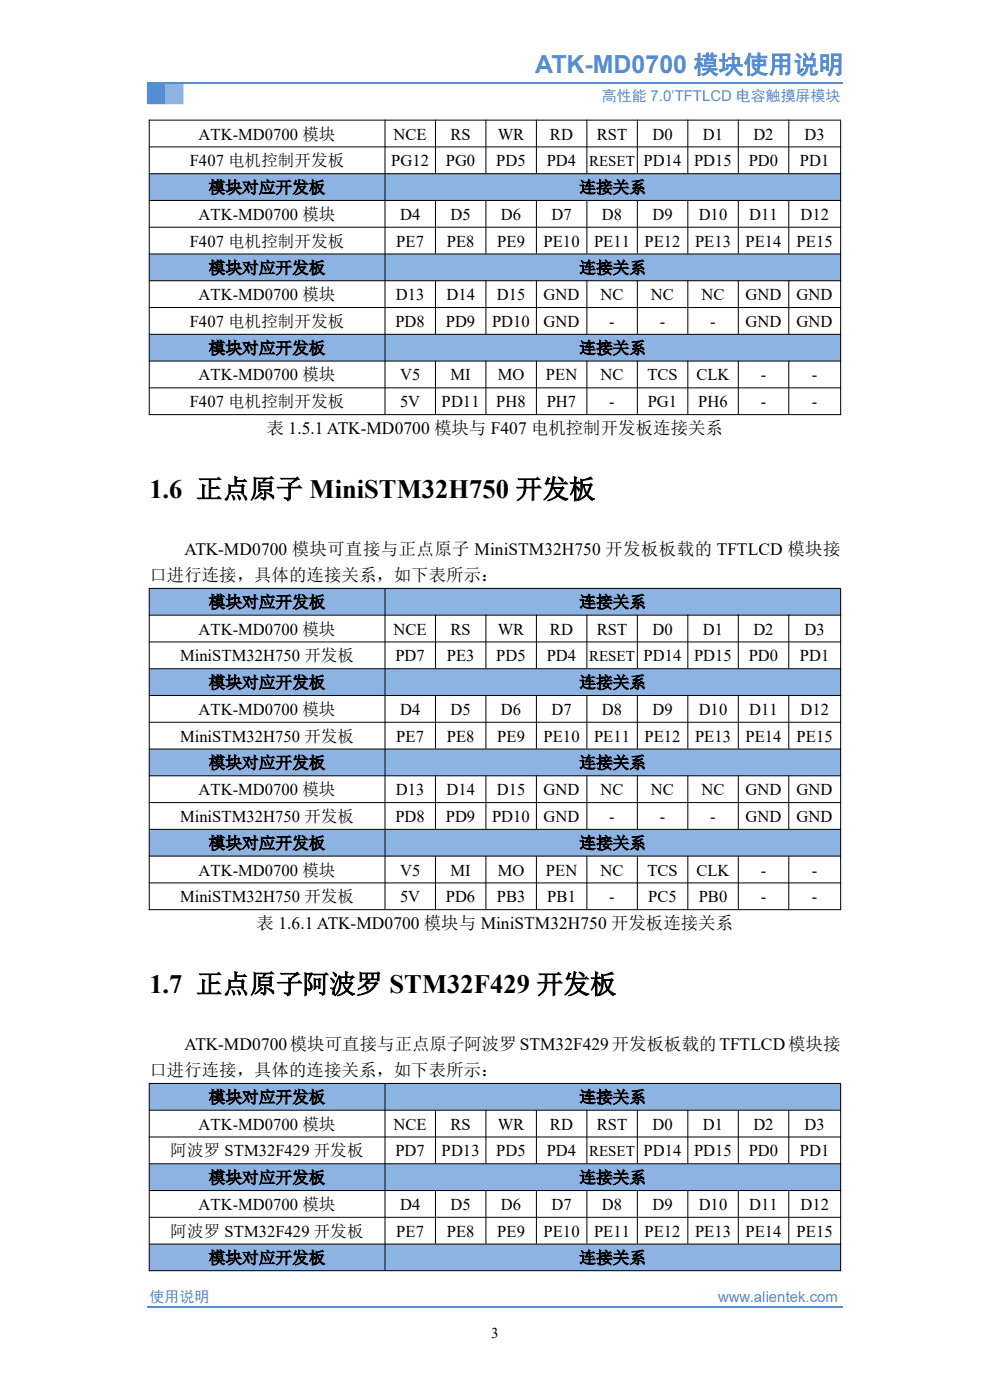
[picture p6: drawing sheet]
<svg xmlns="http://www.w3.org/2000/svg" width="210mm" height="297mm" viewBox="0 0 210 297" stroke-linecap="round" stroke-linejoin="round" font-family="sans-serif">
<path d="M31.3 17.9h3.7v4.1h-3.7z" fill-rule="evenodd" fill="#548dd4"/>
<path d="M31.2 17.7h3.9v4.4h-3.9zM31.3 18l.1-.1v4.1l-.1-.2h3.7l-.1 .2v-4.1l.1 .1z" fill="#548dd4"/>
<path d="M35.1 17.9h3.7v4.1h-3.7z" fill-rule="evenodd" fill="#8db3e2"/>
<path d="M35 17.7h3.9v4.4h-3.9zM35.1 18l.1-.1v4.1l-.1-.2h3.7l-.1 .2v-4.1l.1 .1z" fill="#8db3e2"/>
<path d="M31.3 17.7h147.5M31.2 277.3h147.5" fill="none" stroke="#548dd4" stroke-width=".35"/>
<g fill="#8db3e2">
<path d="M31.7 36.9h49.9v5.6h-49.9z" fill-rule="evenodd"/>
<path d="M81.7 36.9h96.6v5.6h-96.6z" fill-rule="evenodd"/>
<path d="M31.7 53.9h49.9v5.6h-49.9z" fill-rule="evenodd"/>
<path d="M81.7 53.9h96.6v5.6h-96.6z" fill-rule="evenodd"/>
<path d="M31.7 71h49.9v5.6h-49.9z" fill-rule="evenodd"/>
<path d="M81.7 71h96.6v5.6h-96.6z" fill-rule="evenodd"/>
</g>
<g fill="none" stroke="#000" stroke-width=".21">
<path d="M31.6 25.5h146.8M31.6 31.2h146.8M31.6 36.8h146.8M31.7 25.4v62.6M81.7 25.4v62.5M92.4 25.4v11.4M103.1 25.4v11.4M113.8 25.4v11.4M124.5 25.4v11.4M135.2 25.4v11.4M145.9 25.4v11.4M156.6 25.4v11.4"/>
<path d="M167.3 25.4v11.4M178.3 25.6v62.4M31.6 42.5h146.8M31.6 48.2h146.8M31.6 53.9h146.8M31.6 59.6h146.8M92.4 42.4v11.4M92.4 59.5v11.3M103.1 42.4v11.4M103.1 59.5v11.3M113.8 42.4v11.4M113.8 59.5v11.3"/>
<path d="M124.5 42.4v11.4M124.5 59.5v11.3M135.2 42.4v11.4M135.2 59.5v11.3M145.9 42.4v11.4M145.9 59.5v11.3M156.6 42.4v11.4M156.6 59.5v11.3M167.3 42.4v11.4M167.3 59.5v11.3M31.6 65.2h146.8M31.6 70.9h146.8"/>
<path d="M31.6 76.6h146.8M92.4 76.5v11.4M103.1 76.5v11.4M113.8 76.5v11.4M124.5 76.5v11.4M135.2 76.5v11.4M145.9 76.5v11.4M156.6 76.5v11.4M167.3 76.5v11.4M31.6 82.3h146.8M31.6 88h146.8"/>
</g>
<g fill="#8db3e2">
<path d="M31.7 124.9h49.9v5.6h-49.9z" fill-rule="evenodd"/>
<path d="M81.7 124.9h96.6v5.6h-96.6z" fill-rule="evenodd"/>
<path d="M31.7 141.9h49.9v5.6h-49.9z" fill-rule="evenodd"/>
<path d="M81.7 141.9h96.6v5.6h-96.6z" fill-rule="evenodd"/>
<path d="M31.7 159h49.9v5.6h-49.9z" fill-rule="evenodd"/>
<path d="M81.7 159h96.6v5.6h-96.6z" fill-rule="evenodd"/>
<path d="M31.7 176h49.9v5.6h-49.9z" fill-rule="evenodd"/>
<path d="M81.7 176h96.6v5.6h-96.6z" fill-rule="evenodd"/>
</g>
<g fill="none" stroke="#000" stroke-width=".21">
<path d="M31.6 124.8h146.8M31.6 130.5h146.8M31.6 136.2h146.8M31.7 124.7v68.4M81.7 124.7v68.2M92.4 130.4v11.4M103.1 130.4v11.4M113.8 130.4v11.4M124.5 130.4v11.4M135.2 130.4v11.4M145.9 130.4v11.4M156.6 130.4v11.4"/>
<path d="M167.3 130.4v11.4M178.3 124.9v68.2M31.6 141.9h146.8M31.6 147.5h146.8M31.6 153.2h146.8M31.6 158.9h146.8M92.4 147.5v11.3M103.1 147.5v11.3M113.8 147.5v11.3M124.5 147.5v11.3M135.2 147.5v11.3M145.9 147.5v11.3"/>
<path d="M156.6 147.5v11.3M167.3 147.5v11.3M31.6 164.6h146.8M31.6 170.3h146.8M31.6 175.9h146.8M92.4 164.5v11.4M103.1 164.5v11.4M113.8 164.5v11.4M124.5 164.5v11.4M135.2 164.5v11.4M145.9 164.5v11.4M156.6 164.5v11.4"/>
<path d="M167.3 164.5v11.4M31.6 181.6h146.8M31.6 187.3h146.8M31.6 193h146.8M92.4 181.5v11.4M103.1 181.5v11.4M113.8 181.5v11.4M124.5 181.5v11.4M135.2 181.5v11.4M145.9 181.5v11.4M156.6 181.5v11.4M167.3 181.5v11.4"/>
</g>
<g fill="#8db3e2">
<path d="M31.7 229.9h49.9v5.6h-49.9z" fill-rule="evenodd"/>
<path d="M81.7 229.9h96.6v5.6h-96.6z" fill-rule="evenodd"/>
<path d="M31.7 246.9h49.9v5.6h-49.9z" fill-rule="evenodd"/>
<path d="M81.7 246.9h96.6v5.6h-96.6z" fill-rule="evenodd"/>
<path d="M31.7 264h49.9v5.6h-49.9z" fill-rule="evenodd"/>
<path d="M81.7 264h96.6v5.6h-96.6z" fill-rule="evenodd"/>
</g>
<g fill="none" stroke="#000" stroke-width=".21">
<path d="M31.6 229.8h146.8M31.6 235.5h146.8M31.7 229.8v39.9M81.7 229.8v39.7M92.4 235.4v11.4M103.1 235.4v11.4M113.8 235.4v11.4M124.5 235.4v11.4M135.2 235.4v11.4M145.9 235.4v11.4M156.6 235.4v11.4M167.3 235.4v11.4"/>
<path d="M178.3 229.9v39.8M31.6 241.2h146.8M31.6 246.9h146.8M31.6 252.6h146.8M31.6 258.2h146.8M92.4 252.5v11.3M103.1 252.5v11.3M113.8 252.5v11.3M124.5 252.5v11.3M135.2 252.5v11.3M145.9 252.5v11.3M156.6 252.5v11.3"/>
<path d="M167.3 252.5v11.3M31.6 263.9h146.8M31.6 269.6h146.8"/>
</g>
<g font-size="5.6">
<text x="31.7" y="105.7">1.6 正点原子 MiniSTM32H750 开发板</text>
<text x="31.7" y="210.7">1.7 正点原子阿波罗 STM32F429 开发板</text>
</g>
<text font-size="5.3" fill="#548dd4" x="113.5" y="15.6">ATK-MD0700 模块使用说明</text>
<g font-size="3.7">
<text x="56.6" y="92.1">表 1.5.1 ATK-MD0700 模块与 F407 电机控制开发板连接关系</text>
<text x="39.1" y="117.8">ATK-MD0700 模块可直接与正点原子 MiniSTM32H750 开发板板载的 TFTLCD 模块接</text>
<text x="31.7" y="123.3">口进行连接，具体的连接关系，如下表所示：</text>
<text x="54.4" y="197.2">表 1.6.1 ATK-MD0700 模块与 MiniSTM32H750 开发板连接关系</text>
<text x="39.1" y="222.8">ATK-MD0700模块可直接与正点原子阿波罗 STM32F429开发板板载的 TFTLCD 模块接</text>
<text x="31.7" y="228.3">口进行连接，具体的连接关系，如下表所示：</text>
</g>
<g font-size="3.5">
<text x="42.1" y="29.6">ATK-MD0700 模块</text>
<text x="83.5" y="29.6">NCE</text>
<text x="95.5" y="29.6">RS</text>
<text x="105.6" y="29.6">WR</text>
<text x="116.7" y="29.6">RD</text>
<text x="126.6" y="29.6">RST</text>
<text x="138.4" y="29.6">D0</text>
<text x="149.1" y="29.6">D1</text>
<text x="159.8" y="29.6">D2</text>
<text x="170.7" y="29.6">D3</text>
<text x="40.3" y="35.3">F407 电机控制开发板</text>
<text x="83" y="35.3">PG12</text>
<text x="94.6" y="35.3">PG0</text>
<text x="105.3" y="35.3">PD5</text>
<text x="116" y="35.3">PD4</text>
<text x="136.5" y="35.3">PD14</text>
<text x="147.2" y="35.3">PD15</text>
<text x="158.8" y="35.3">PD0</text>
<text x="169.7" y="35.3">PD1</text>
<text x="44.3" y="41">模块对应开发板</text>
<text x="122.9" y="41">连接关系</text>
<text x="42.1" y="46.6">ATK-MD0700 模块</text>
<text x="84.9" y="46.6">D4</text>
<text x="95.5" y="46.6">D5</text>
<text x="106.3" y="46.6">D6</text>
<text x="117" y="46.6">D7</text>
<text x="127.7" y="46.6">D8</text>
<text x="138.4" y="46.6">D9</text>
<text x="148.2" y="46.6">D10</text>
<text x="158.9" y="46.6">D11</text>
<text x="169.8" y="46.6">D12</text>
<text x="40.3" y="52.3">F407 电机控制开发板</text>
<text x="84.1" y="52.3">PE7</text>
<text x="94.8" y="52.3">PE8</text>
<text x="105.5" y="52.3">PE9</text>
<text x="115.3" y="52.3">PE10</text>
<text x="126" y="52.3">PE11</text>
<text x="136.7" y="52.3">PE12</text>
<text x="147.4" y="52.3">PE13</text>
<text x="158.2" y="52.3">PE14</text>
<text x="169" y="52.3">PE15</text>
<text x="44.3" y="58">模块对应开发板</text>
<text x="122.9" y="58">连接关系</text>
<text x="42.1" y="63.7">ATK-MD0700 模块</text>
<text x="84" y="63.7">D13</text>
<text x="94.7" y="63.7">D14</text>
<text x="105.4" y="63.7">D15</text>
<text x="115.3" y="63.7">GND</text>
<text x="127.4" y="63.7">NC</text>
<text x="138.1" y="63.7">NC</text>
<text x="148.8" y="63.7">NC</text>
<text x="158.2" y="63.7">GND</text>
<text x="169" y="63.7">GND</text>
<text x="40.3" y="69.4">F407 电机控制开发板</text>
<text x="83.9" y="69.4">PD8</text>
<text x="94.6" y="69.4">PD9</text>
<text x="104.4" y="69.4">PD10</text>
<text x="115.3" y="69.4">GND</text>
<text x="129.2" y="69.4">-</text>
<text x="140" y="69.4">-</text>
<text x="150.7" y="69.4">-</text>
<text x="158.2" y="69.4">GND</text>
<text x="169" y="69.4">GND</text>
<text x="44.3" y="75">模块对应开发板</text>
<text x="122.9" y="75">连接关系</text>
<text x="42.1" y="80.7">ATK-MD0700 模块</text>
<text x="84.9" y="80.7">V5</text>
<text x="95.5" y="80.7">MI</text>
<text x="105.6" y="80.7">MO</text>
<text x="115.8" y="80.7">PEN</text>
<text x="127.4" y="80.7">NC</text>
<text x="137.3" y="80.7">TCS</text>
<text x="147.7" y="80.7">CLK</text>
<text x="161.4" y="80.7">-</text>
<text x="172.2" y="80.7">-</text>
<text x="40.3" y="86.4">F407 电机控制开发板</text>
<text x="84.9" y="86.4">5V</text>
<text x="93.7" y="86.4">PD11</text>
<text x="105.3" y="86.4">PH8</text>
<text x="116" y="86.4">PH7</text>
<text x="129.2" y="86.4">-</text>
<text x="137.4" y="86.4">PG1</text>
<text x="148.1" y="86.4">PH6</text>
<text x="161.4" y="86.4">-</text>
<text x="172.2" y="86.4">-</text>
<text x="44.3" y="128.9">模块对应开发板</text>
<text x="122.9" y="128.9">连接关系</text>
<text x="42.1" y="134.6">ATK-MD0700 模块</text>
<text x="83.5" y="134.6">NCE</text>
<text x="95.5" y="134.6">RS</text>
<text x="105.6" y="134.6">WR</text>
<text x="116.7" y="134.6">RD</text>
<text x="126.6" y="134.6">RST</text>
<text x="138.4" y="134.6">D0</text>
<text x="149.1" y="134.6">D1</text>
<text x="159.8" y="134.6">D2</text>
<text x="170.7" y="134.6">D3</text>
<text x="38.2" y="140.3">MiniSTM32H750 开发板</text>
<text x="83.9" y="140.3">PD7</text>
<text x="94.8" y="140.3">PE3</text>
<text x="105.3" y="140.3">PD5</text>
<text x="116" y="140.3">PD4</text>
<text x="136.5" y="140.3">PD14</text>
<text x="147.2" y="140.3">PD15</text>
<text x="158.8" y="140.3">PD0</text>
<text x="169.7" y="140.3">PD1</text>
<text x="44.3" y="146">模块对应开发板</text>
<text x="122.9" y="146">连接关系</text>
<text x="42.1" y="151.7">ATK-MD0700 模块</text>
<text x="84.9" y="151.7">D4</text>
<text x="95.5" y="151.7">D5</text>
<text x="106.3" y="151.7">D6</text>
<text x="117" y="151.7">D7</text>
<text x="127.7" y="151.7">D8</text>
<text x="138.4" y="151.7">D9</text>
<text x="148.2" y="151.7">D10</text>
<text x="158.9" y="151.7">D11</text>
<text x="169.8" y="151.7">D12</text>
<text x="38.2" y="157.3">MiniSTM32H750 开发板</text>
<text x="84.1" y="157.3">PE7</text>
<text x="94.8" y="157.3">PE8</text>
<text x="105.5" y="157.3">PE9</text>
<text x="115.3" y="157.3">PE10</text>
<text x="126" y="157.3">PE11</text>
<text x="136.7" y="157.3">PE12</text>
<text x="147.4" y="157.3">PE13</text>
<text x="158.2" y="157.3">PE14</text>
<text x="169" y="157.3">PE15</text>
<text x="44.3" y="163">模块对应开发板</text>
<text x="122.9" y="163">连接关系</text>
<text x="42.1" y="168.7">ATK-MD0700 模块</text>
<text x="84" y="168.7">D13</text>
<text x="94.7" y="168.7">D14</text>
<text x="105.4" y="168.7">D15</text>
<text x="115.3" y="168.7">GND</text>
<text x="127.4" y="168.7">NC</text>
<text x="138.1" y="168.7">NC</text>
<text x="148.8" y="168.7">NC</text>
<text x="158.2" y="168.7">GND</text>
<text x="169" y="168.7">GND</text>
<text x="38.2" y="174.4">MiniSTM32H750 开发板</text>
<text x="83.9" y="174.4">PD8</text>
<text x="94.6" y="174.4">PD9</text>
<text x="104.4" y="174.4">PD10</text>
<text x="115.3" y="174.4">GND</text>
<text x="129.2" y="174.4">-</text>
<text x="140" y="174.4">-</text>
<text x="150.7" y="174.4">-</text>
<text x="158.2" y="174.4">GND</text>
<text x="169" y="174.4">GND</text>
<text x="42.1" y="185.7">ATK-MD0700 模块</text>
<text x="44.3" y="180.1">模块对应开发板</text>
<text x="84.9" y="185.7">V5</text>
<text x="95.5" y="185.7">MI</text>
<text x="105.6" y="185.7">MO</text>
<text x="115.8" y="185.7">PEN</text>
<text x="122.9" y="180.1">连接关系</text>
<text x="127.4" y="185.7">NC</text>
<text x="137.3" y="185.7">TCS</text>
<text x="147.7" y="185.7">CLK</text>
<text x="161.4" y="185.7">-</text>
<text x="172.2" y="185.7">-</text>
<text x="38.2" y="191.4">MiniSTM32H750 开发板</text>
<text x="84.9" y="191.4">5V</text>
<text x="94.6" y="191.4">PD6</text>
<text x="105.4" y="191.4">PB3</text>
<text x="116.1" y="191.4">PB1</text>
<text x="129.2" y="191.4">-</text>
<text x="137.5" y="191.4">PC5</text>
<text x="148.2" y="191.4">PB0</text>
<text x="161.4" y="191.4">-</text>
<text x="172.2" y="191.4">-</text>
<text x="44.3" y="234">模块对应开发板</text>
<text x="122.9" y="234">连接关系</text>
<text x="42.1" y="239.6">ATK-MD0700 模块</text>
<text x="83.5" y="239.6">NCE</text>
<text x="95.5" y="239.6">RS</text>
<text x="105.6" y="239.6">WR</text>
<text x="116.7" y="239.6">RD</text>
<text x="126.6" y="239.6">RST</text>
<text x="138.4" y="239.6">D0</text>
<text x="149.1" y="239.6">D1</text>
<text x="159.8" y="239.6">D2</text>
<text x="170.7" y="239.6">D3</text>
<text x="36.2" y="245.3">阿波罗 STM32F429 开发板</text>
<text x="83.9" y="245.3">PD7</text>
<text x="93.7" y="245.3">PD13</text>
<text x="105.3" y="245.3">PD5</text>
<text x="116" y="245.3">PD4</text>
<text x="136.5" y="245.3">PD14</text>
<text x="147.2" y="245.3">PD15</text>
<text x="158.8" y="245.3">PD0</text>
<text x="169.7" y="245.3">PD1</text>
<text x="44.3" y="251">模块对应开发板</text>
<text x="122.9" y="251">连接关系</text>
<text x="42.1" y="256.7">ATK-MD0700 模块</text>
<text x="84.9" y="256.7">D4</text>
<text x="95.5" y="256.7">D5</text>
<text x="106.3" y="256.7">D6</text>
<text x="117" y="256.7">D7</text>
<text x="127.7" y="256.7">D8</text>
<text x="138.4" y="256.7">D9</text>
<text x="148.2" y="256.7">D10</text>
<text x="158.9" y="256.7">D11</text>
<text x="169.8" y="256.7">D12</text>
<text x="36.2" y="262.4">阿波罗 STM32F429 开发板</text>
<text x="84.1" y="262.4">PE7</text>
<text x="94.8" y="262.4">PE8</text>
<text x="105.5" y="262.4">PE9</text>
<text x="115.3" y="262.4">PE10</text>
<text x="126" y="262.4">PE11</text>
<text x="136.7" y="262.4">PE12</text>
<text x="147.4" y="262.4">PE13</text>
<text x="158.2" y="262.4">PE14</text>
<text x="169" y="262.4">PE15</text>
<text x="44.3" y="268">模块对应开发板</text>
<text x="122.9" y="268">连接关系</text>
</g>
<g font-size="3.2" fill="#548dd4">
<text x="127.7" y="21.5">高性能 7.0’TFTLCD 电容触摸屏模块</text>
<text x="31.7" y="276.3">使用说明</text>
<text x="152.4" y="276.3">www.alientek.com</text>
</g>
<g font-size="3.2">
<text x="125" y="35.2">RESET</text>
<text x="125" y="140.1">RESET</text>
<text x="125" y="245.2">RESET</text>
<text x="104.2" y="283.8">3</text>
</g>
</svg>
